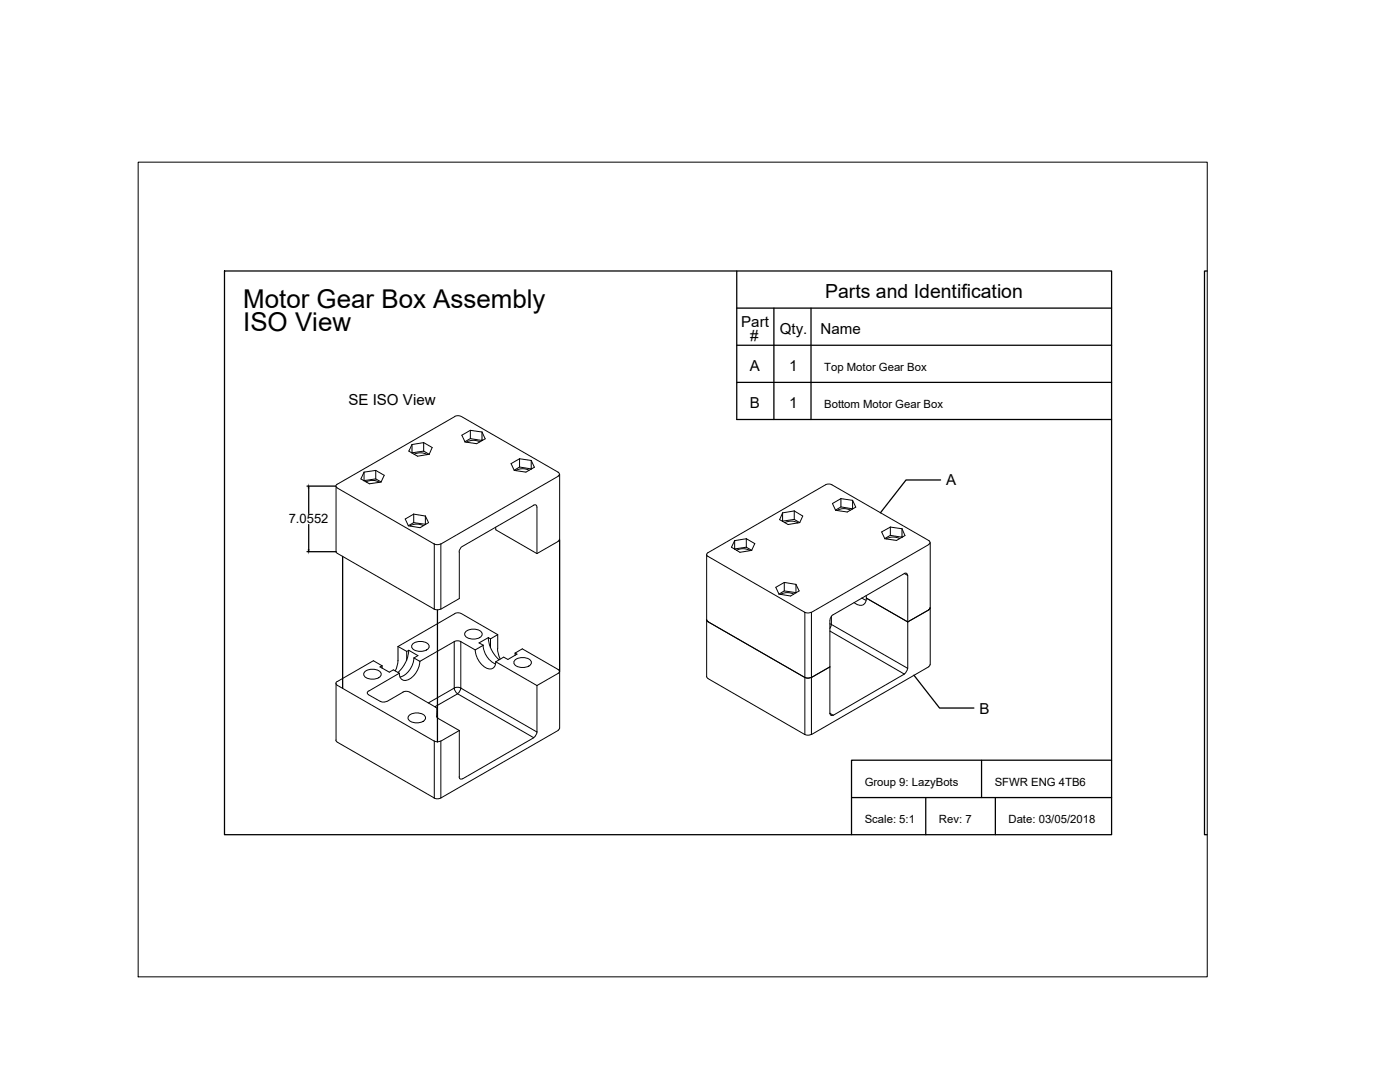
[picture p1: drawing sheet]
<svg xmlns="http://www.w3.org/2000/svg" width="279mm" height="216mm" viewBox="0 0 279 216" stroke-linecap="round" stroke-linejoin="round" font-family="sans-serif">
<!-- layer: 0 -->
<g fill="none" stroke="#000" stroke-width=".2">
<path d="M27.6 32.4h213.3v162.5h-213.3zM67.1 97v13M67.3 96.6l-.3 .4 .3 .4M67.3 97.4l19.4 11.2v13M72.7 95.9h-.1M72.7 94.2v1.7M73.1 96.2a2.74 2.74 0 0 1 2.6 0M75 93.9l1.7 .9-.7 1.4-2.3 .3-1.7-.9 .7-1.4M75 93.9v1.7M75 95.6l1 .6M75 93.9l-2.3 .3M75 95.6l-2.3 .3"/>
<path d="M82.2 88.7l-.6 1.3 1.7 1 2.4-.4M82.2 88.7v1.7M82.6 90.7a2.75 2.75 0 0 1 2.7 0M84.6 88.3l1.6 1-.5 1.3M84.6 88.3v1.7M84.6 90l1.1 .6M84.6 88.3l-2.4 .4M84.6 90l-2.4 .4M92 83.1a1.41 1.41 0 0 0-1.3 0l-23.4 13.5M92.1 83.1l19.3 11.1M93.9 85.9l2.3 .3M93.9 85.9v1.6"/>
<path d="M93.9 87.5l2.3 .4M93.9 85.9l-1.7 .9 .6 1.4 2.3 .3 1.7-.9-.6-1.4M93.9 87.5l-1.1 .7M95.7 88.2a2.75 2.75 0 0 0-2.6 0M96.2 87.9h.1M96.2 86.2v1.7M103.7 91.5l2.3 .4M103.7 91.5v1.7M103.7 93.2l2.3 .4M103.7 91.5l-1.7 1 .6 1.4M103.7 93.2l-1.1 .6M105.6 93.8a2.75 2.75 0 0 0-2.7 .1"/>
<path d="M106 91.9v1.7M106 91.9l.7 1.3-1.7 1-2.4-.3M106 93.6h.1M111.4 94.2l.2 .4-.2 .4M111.4 95l-23.4 13.6v13l3.7-2.2v-9.2M111.7 94.6v13M167.8 99.5l2.4 .3M167.8 99.5v1.6M167.8 99.5l-1.7 1 .7 1.3 2.3 .4 1.7-1-.6-1.4M170.2 99.8v1.7M67 110l.3 .4 19.4 11.2M82.6 102.6l2.3 .4"/>
<path d="M82.6 102.6v1.7M82.6 104.3l2.3 .3M82.6 102.6l-1.7 1 .6 1.3 2.3 .4 1.7-1-.6-1.3M82.6 104.3l-1.1 .6M84.4 104.9a2.72 2.72 0 0 0-2.6 0M84.9 103v1.7M86.6 108.5a1.41 1.41 0 0 0 1.3 0M98.9 105.2v.5l8.3 4.8M106.5 100.8h.5l.1 .4 .1 9.3M106.5 100.8l-14.2 8.2a1.41 1.41 0 0 0-.7 1.1M111.4 108l-4.2 2.5M111.6 107.6l-.2 .4"/>
<path d="M141 110.7v24.3l.3 .4M141.3 110.3l-.3 .4 .3 .3 19.3 11.2v24.4l-19.3-11.2M146.6 107.9v1.7M147 109.8a2.74 2.74 0 0 1 2.6 0M148.9 107.5l1.7 1-.6 1.3-2.3 .4-1.7-1 .6-1.3M148.9 107.5v1.7M148.9 109.2l1.1 .6M148.9 107.5l-2.3 .4M148.9 109.2l-2.3 .3M156.2 102.3l-.6 1.4 1.7 1 2.3-.4M156.2 102.3v1.7M156.5 116.2l2.3 .4"/>
<path d="M156.5 116.2v1.7M156.5 117.9l2.3 .4M156.5 116.2l-1.7 1 .7 1.3M156.5 117.9l-1 .6M156.6 104.3a2.75 2.75 0 0 1 2.7 0M158.4 118.6a2.72 2.72 0 0 0-2.6 0M158.5 102l1.7 1-.6 1.3M158.5 102v1.6M158.5 103.6l1.1 .7M158.5 102l-2.3 .3M158.5 103.6l-2.3 .4M158.8 116.6v1.7"/>
<path d="M158.8 116.6l.7 1.3-1.7 1-2.3-.4M167.8 101.1l2.4 .4M167.8 101.1l-1 .7M169.7 101.8a2.75 2.75 0 0 0-2.6 0M170.2 101.5h.1M172 119.3l.8 .5M172.9 118.8v.5M172.9 119.3a1.26 1.26 0 0 1-.6 1.4 1.26 1.26 0 0 1-1.5-.2l-.4-.3M172.9 119.4l8.3 4.7 4.2-2.4M177.7 105.2l2.3 .3M177.7 105.2v1.6M177.7 106.8l2.3 .4"/>
<path d="M177.7 105.2l-1.7 .9 .6 1.4 2.3 .3 1.7-.9-.6-1.4M177.7 106.8l-1.1 .7M179.5 107.5a2.75 2.75 0 0 0-2.6 0M180 107.2h.1M180 105.5v1.7M180.5 114.4h.4l.2 .4M180.5 114.4l-14.2 8.3a1.41 1.41 0 0 0-.7 1.1v18.5l.7 .4 14.2-8.2-14.9-8.6M180.5 114.4l.7 .4v18.6l-15.3-8.8M185.3 107.9l.3 .3-.3 .4M185.4 107.9l-19.4-11.2a1.41 1.41 0 0 0-1.3 0l-23.4 13.6M185.4 108.6l-23.5 13.6v24.4l23.5-13.6M185.6 108.3v24.3"/>
<path d="M67.1 136.4v11.3M67.3 136l-.3 .3 .3 .4M67.3 136.8l19.4 11.1v11.3l-19.4-11.1-.3-.4M72.8 134.1a2.32 2.32 0 0 1 3.3 .3 1.51 1.51 0 0 1-2 1.1 1.34 1.34 0 0 1-1.5-1.1zM73.6 137.9l-.3 .4 .3 .3M73.6 138.7l2.3 1.3M75.9 139.9a1.41 1.41 0 0 0 1.3 0M76.3 132.9l-.5 .2 1.9 1 .8-.4 1.2 .6-6.1 3.6M76.3 132.9l-1.8-1.1-7.2 4.2M76.3 132.9v.4M79.4 131.8l-.1 .8-.4 1.3M79.4 129l1.8 1"/>
<path d="M79.4 129v2.8M81.2 130v1.7M81.6 129.8a6.3 6.3 0 0 1-2.2 4.4M81.6 129.8l-.4 .2M81.6 129.8l1.8 1-.8 .5M81.7 138.1a1.41 1.41 0 0 0-1.3 0l-3.2 1.9M81.8 138.1l5.2 3.1M82.3 128.5a2.32 2.32 0 0 1 3.3 .3 1.51 1.51 0 0 1-2 1.2 1.34 1.34 0 0 1-1.4-1.2zM82.6 131.3a4.2 4.2 0 0 1-2.8 3.8M82.6 131.3l1.2 .7M83.8 131.9a4.3 4.3 0 0 1-2.7 3.8 1.2 1.2 0 0 1-1.4-1.4M86.6 121.5a1.41 1.41 0 0 0 1.3 0"/>
<path d="M90.6 128l-6.8 4M90.6 137.3l-5.1 3M90.6 128v9.3M90.7 137.3a1.4 1.4 0 0 0 .6 1.1 1.41 1.41 0 0 0 .7-1.1M90.7 128a1.41 1.41 0 0 1 1.2 0M90.7 137.3a1.41 1.41 0 0 1 1.2 0M92 128l2.8 1.7M92 128v9.3M92 122.4a1.41 1.41 0 0 0-1.3 0l-11.3 6.6M92.1 122.4l7.2 4.2M92.9 126.1a2.32 2.32 0 0 1 3.3 .3 1.51 1.51 0 0 1-2 1.1 1.34 1.34 0 0 1-1.5-1.1zM94.8 129.7a4.3 4.3 0 0 0 2.7 3.8 1.2 1.2 0 0 0 1.4-1.5"/>
<path d="M96.4 128.7a4.4 4.4 0 0 0 2.5 3.8M97.5 127.2a6.3 6.3 0 0 0 2.1 4.4M97.5 127.2l-1.9 1.1 .8 .4-1.6 1M97.5 127.2l.4 .3M97.9 127.5v1.7M99.3 129.4l.1 .8 .4 1.3M99.3 126.6v2.9M99.3 126.6l-1.4 .9M102.7 131.8a2.32 2.32 0 0 1 3.3 .2 1.51 1.51 0 0 1-2 1.2 1.34 1.34 0 0 1-1.4-1.2zM102.8 130.3l1.4-.8 7.2 4.1M102.8 130.3l.4 .2-1.8 1.1-.9-.5-1.6 1 8.3 4.7M102.8 130.3v.5"/>
<path d="M107.2 136.8v9.3l-15.2-8.8M111.4 133.6l.2 .4-.2 .4M111.4 134.3l-4.2 2.5M111.7 134v11.3M141 123.6l.3 .4 19.3 11.2 .6 .1 .7-.1M160.6 122.2a1.41 1.41 0 0 0 1.3 0M165.6 124.5l.3 .1M165.6 133.1l-3.7 2.1M165.9 124.6l-.3 .8M165.9 123v1.6M181.1 133.4a1.41 1.41 0 0 1-.6 1.1M185.6 132.6l-.3 .4"/>
<path d="M185.6 121.3l-.3 .4M81.6 142.8a2.32 2.32 0 0 1 3.3 .3 1.51 1.51 0 0 1-2 1.1 1.34 1.34 0 0 1-1.5-1.1zM86.6 147.9a1.41 1.41 0 0 0 1.3 0M86.6 159.2a1.41 1.41 0 0 0 1.3 0M86.8 141l4.5-2.6 15.2 8.8M87 141.1l.2 .4M87.2 142.9l.1-1.4v1.7M87.2 142.9v.1M87.2 142.9l.2 .4M87.4 143.4l4.3 2.4M91.7 145.8l-.1 9.2 .2 .4h.5M106.5 147.2l-14.2 8.2"/>
<path d="M107.1 146.1a1.41 1.41 0 0 1-.6 1.1M111.4 145.7l-23.4 13.5v-11.3l3.7-2.1M111.6 145.3l-.2 .4M160.6 146.5a1.41 1.41 0 0 0 1.3 0M165.6 142.3l.2 .4h.5"/>
</g>
<g fill="none" stroke="#000" stroke-width=".25">
<path d="M44.8 54.1h177v112.5h-177zM147 54.1v29.6h74.8M240.9 54.1h-.5v112.5h.5M147 61.5h74.8M147 68.9h74.8M147 76.3h74.8M154.4 61.5v22.2M161.9 61.5v22.2M61.3 97h5.6M61.6 97.3v5.2M187.7 95.8h-6.9l-5.1 6.5M61.3 110.1h5.8"/>
<path d="M61.6 104.7v5M68.4 111v26.3M111.7 107.7v26.3M87.3 121.7v26.4M182.4 134.7l5.1 6.6h6.9M169.9 159.1h51.9M184.8 159.1v7.5M195.9 151.7v7.4M198.6 159.1v7.5M221.8 151.7h-51.9v14.9"/>
</g>
<path d="M61.6 97l.1 .3h-.2zM61.5 109.7h.2l-.1 .4z" fill="#000" stroke="#000" stroke-width=".2"/>
<g font-size="5.2">
<text x="48.5" y="61.5">Motor Gear Box Assembly</text>
<text x="48.5" y="66.1">ISO View</text>
</g>
<text font-size="3.9" x="164.7" y="59.4">Parts and Identification</text>
<g font-size="3">
<text x="147.9" y="65.2">Part</text>
<text x="149.7" y="68.1">#</text>
<text x="155.6" y="66.6">Qty.</text>
<text x="163.8" y="66.6">Name</text>
<text x="149.7" y="74.1">A</text>
<text x="157.5" y="74.1">1</text>
<text x="69.5" y="80.7">SE ISO View</text>
<text x="149.7" y="81.5">B</text>
<text x="157.5" y="81.5">1</text>
<text x="188.8" y="96.9">A</text>
<text x="195.5" y="142.4">B</text>
</g>
<text font-size="2.6" x="57.6" y="104.5">7.0552</text>
<g font-size="2.3">
<text x="164.5" y="74.1">Top Motor Gear Box</text>
<text x="164.5" y="81.5">Bottom Motor Gear Box</text>
<text x="172.6" y="156.9">Group 9: LazyBots</text>
<text x="198.5" y="156.9">SFWR ENG 4TB6</text>
<text x="172.6" y="164.3">Scale: 5:1</text>
<text x="187.4" y="164.3">Rev: 7</text>
<text x="201.3" y="164.3">Date: 03/05/2018</text>
</g>
</svg>
